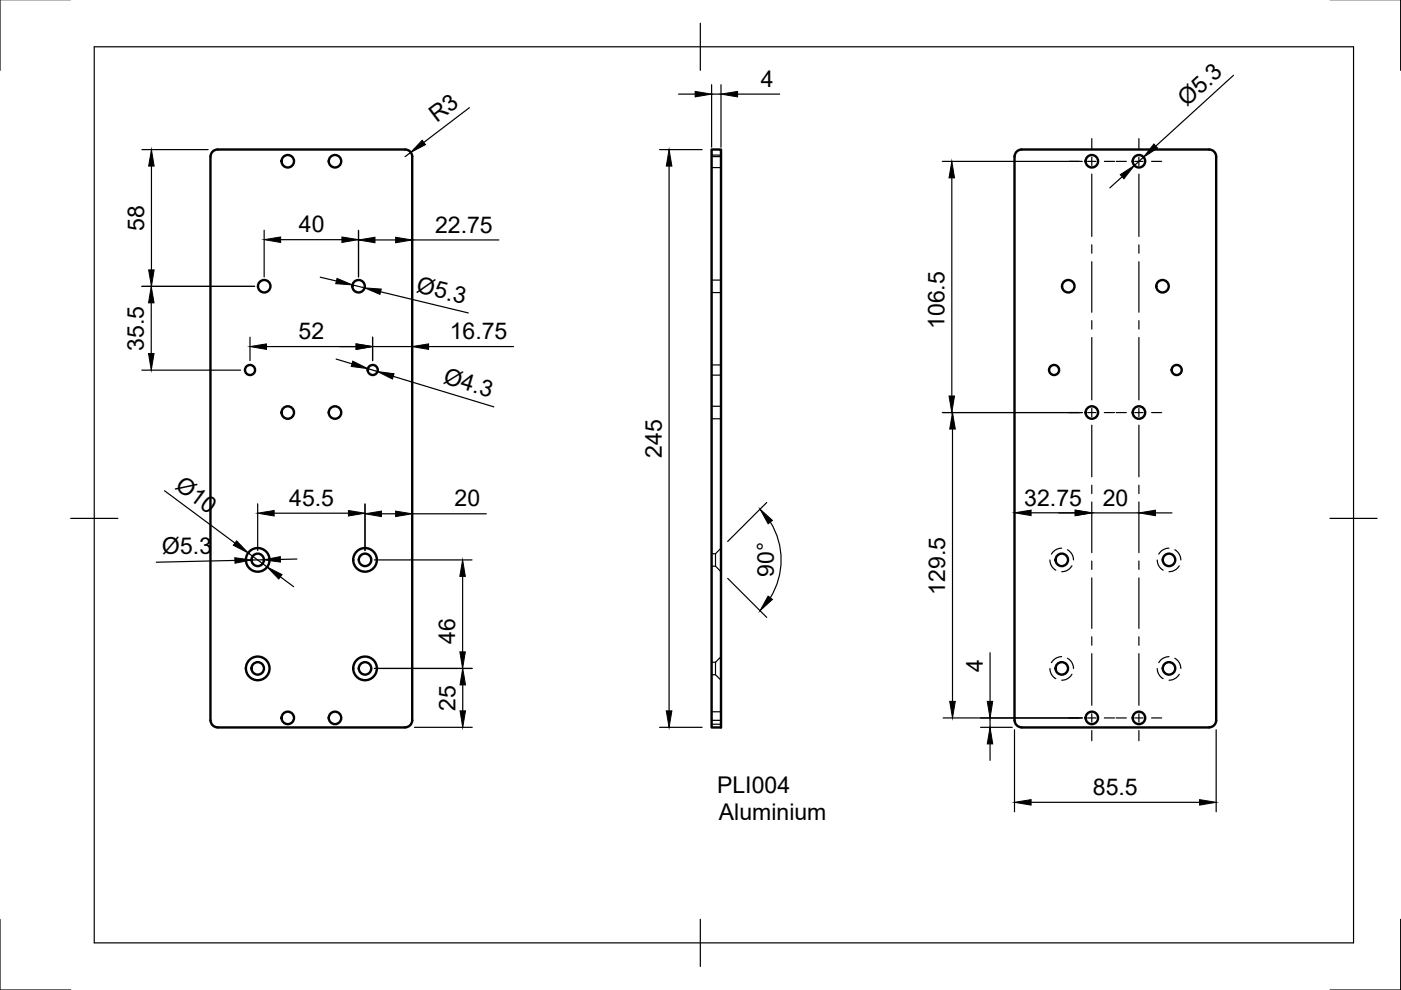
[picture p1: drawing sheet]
<svg xmlns="http://www.w3.org/2000/svg" width="297mm" height="210mm" viewBox="0 0 297 210" stroke-linecap="round" stroke-linejoin="round" font-family="sans-serif">
<!-- layer: Visible -->
<g fill="none" stroke="#000" stroke-width=".51">
<path d="M150.9 31.7h2v122.5h-2zM216.6 31.7h39.7M216.6 31.7a1.49 1.49 0 0 0-1.5 1.5v119.5a1.54 1.54 0 0 0 1.5 1.5M256.4 31.7a1.49 1.49 0 0 1 1.5 1.5v119.5a1.49 1.49 0 0 1-1.5 1.5M46.1 154.2h39.8M46.1 154.2a1.49 1.49 0 0 1-1.5-1.5v-119.5a1.54 1.54 0 0 1 1.5-1.5h39.8a1.49 1.49 0 0 1 1.5 1.5v119.5a1.49 1.49 0 0 1-1.5 1.5M216.6 154.2h39.7"/>
<circle cx="61" cy="34.2" r="1.32"/>
<circle cx="71" cy="34.2" r="1.32"/>
<circle cx="231.5" cy="34.2" r="1.32"/>
<circle cx="241.5" cy="34.2" r="1.32"/>
<circle cx="53" cy="78.4" r="1.07"/>
<circle cx="56" cy="60.7" r="1.32"/>
<circle cx="76" cy="60.7" r="1.32"/>
<circle cx="79" cy="78.4" r="1.07"/>
<circle cx="223.5" cy="78.4" r="1.07"/>
<circle cx="226.5" cy="60.7" r="1.32"/>
<circle cx="246.5" cy="60.7" r="1.32"/>
<circle cx="249.5" cy="78.4" r="1.07"/>
<circle cx="61" cy="87.5" r="1.32"/>
<circle cx="71" cy="87.5" r="1.32"/>
<circle cx="231.5" cy="87.5" r="1.32"/>
<circle cx="241.5" cy="87.5" r="1.32"/>
<circle cx="54.6" cy="118.7" r="1.32"/>
<circle cx="54.6" cy="118.7" r="2.51"/>
<circle cx="77.4" cy="118.7" r="1.32"/>
<circle cx="77.4" cy="118.7" r="2.51"/>
<circle cx="225.1" cy="118.7" r="1.32"/>
<circle cx="247.9" cy="118.7" r="1.32"/>
<circle cx="54.6" cy="141.7" r="1.32"/>
<circle cx="54.6" cy="141.7" r="2.51"/>
<circle cx="61" cy="152.2" r="1.32"/>
<circle cx="71" cy="152.2" r="1.32"/>
<circle cx="77.4" cy="141.7" r="1.32"/>
<circle cx="77.4" cy="141.7" r="2.51"/>
<circle cx="225.1" cy="141.7" r="1.32"/>
<circle cx="231.5" cy="152.2" r="1.32"/>
<circle cx="241.5" cy="152.2" r="1.32"/>
<circle cx="247.9" cy="141.7" r="1.32"/>
</g>
<!-- layer: Hidden -->
<g fill="none" stroke="#000" stroke-width=".25">
<path d="M150.9 32.9h2M150.9 35.5h2M150.9 59.4h2M150.9 79.5h2M150.9 77.4h2M150.9 62h2M150.9 86.1h2M150.9 88.8h2M150.9 117.4h.8M151.7 117.4v2.7M152.9 116.2l-1.2 1.2M222.6 118.7v.2a2.48 2.48 0 0 0 1.3 2"/>
<path d="M225.1 116.2l-.6 .1-.8 .3-.8 .9M226.3 116.6l.9 .8 .4 1.3M227.3 120l-.3 .4a2.42 2.42 0 0 1-1.9 .8M245.4 118.7v.2a2.48 2.48 0 0 0 1.2 2M247.8 116.2l-.5 .1-.8 .3-.8 .9M249.1 116.6l.9 .8 .4 1.3M250 120l-1 .9-1.1 .3M150.9 120.1h.8l1.2 1.1M152.9 139.2l-1.2 1.2M225.1 139.2l-1.4 .5-.8 .8M226.3 139.6l.9 .9 .4 1.2M247.8 139.2l-1.3 .5-.8 .8"/>
<path d="M249.1 139.6l.9 .9 .4 1.2M150.9 143.1h.8l1.2 1.1M150.9 140.4h.8M150.9 150.9h2M150.9 153.6h2M151.7 140.4v2.7M222.6 141.7l.1 .7 .4 .8 .8 .7M227.3 143l-.3 .4a2.42 2.42 0 0 1-1.9 .8M245.4 141.7v.7l.4 .8 .8 .7M250 143l-1 .9-1.1 .3"/>
</g>
<!-- layer: Visible Narrow -->
<path d="M150.9 33.2h2M150.9 152.7h2" fill="none" stroke="#000" stroke-width=".25"/>
<!-- layer: Dimensions -->
<g fill="none" stroke="#000" stroke-width=".25">
<path d="M143.9 20h3.5M150.9 18v13.2M150.9 20h2M152.9 18v13.2M156.4 20h8.9M261.5 16l-16.5 15M30.1 31.7h14M32.1 35.2v22M87.1 32.3l-1.2 .9M99.5 22.8l-9.6 7.4M139.8 31.7h9.1M141.9 35.2v115.5"/>
<path d="M199.8 34.2h29.7M201.8 37.7v46.3M237.9 37.5l-2.6 2.3M242.4 33.3l-1.9 1.8M56 48.8v9.9M59.5 50.8h13M67.9 58.8l3.4 .8M76 48.8v9.9M79.5 50.9h4.4M87.4 48.9v5.9M87.4 50.9h18.4M30.1 60.7h23.9"/>
<path d="M30.1 78.5h20.9M32.1 64.2v10.8M53 71.5v5M56.5 73.5h19M71.3 76.1l3.3 1M74.7 60.4l2.6 .6M78 78.2l2 .6M79 71.5v5M79 73.5h8.4M80.7 61.9l18.6 4.5M83.4 79.8l21.3 6.5M90.9 73.5h18"/>
<path d="M199.8 87.5h29.7M202 91v57.7M34.9 104l14.9 11.1M49.8 118.8l-16.7 .4M52.6 117.2l4 3M54.6 106.8v9.9M55.9 118.7h-2.6M58.1 108.8h15.8M62.9 118.5l-3.4 .1M77.4 106.8v9.9M79.4 118.7h20.7M80.9 108.9h3"/>
<path d="M87.4 106.9v.9M87.4 108.9h15.7M162.6 106.5l-8.3 8.3M163.3 110.7a15.2 15.2 0 0 1 0 16M218.6 108.7h9.4M224.5 108.7h3.5M231.5 108.7h10M245 108.7h3.5M59.4 122.3l2.9 2.1M98.1 122.2v16M154.3 122.6l8.3 8.3M209.9 138.4v10.3"/>
<path d="M79.4 141.7h20.7M87.9 154.2h12.2M98.1 145.2v5.5M139.8 154.2h9.1M200 152.2h29.5M207.9 154.2h6.7M209.9 152.2v2M209.9 157.7v3.5M215.1 154.7v17.4M257.9 154.7v17.4M218.6 170.1h35.7"/>
</g>
<g fill="#000" stroke="#000" stroke-width=".21">
<path d="M147.4 19.4l3.5 .6-3.5 .5zM152.9 20l3.5-.6v1.1zM32.1 31.7l.6 3.5h-1.2zM89.5 29.7l.7 1-3.1 1.6zM141.9 31.7l.6 3.5h-1.2zM201.8 34.2l.6 3.5h-1.2zM237.5 37l3-1.9-2.2 2.8zM244.6 30.5l.8 .9-3 1.9zM31.5 57.2h1.2l-.6 3.5zM56 50.8l3.5-.6v1.2zM71.5 59l3.2 1.4-3.5-.3zM72.5 50.2l3.5 .6-3.5 .6z"/>
<path d="M76 50.9l3.5-.6v1.2zM83.9 50.3l3.5 .6-3.5 .6zM31.5 75h1.2l-.6 3.5zM32.1 60.7l.6 3.5h-1.2zM53 73.5l3.5-.6v1.2zM74.8 76.6l3.2 1.6-3.5-.5zM75.5 72.9l3.5 .6-3.5 .6zM77.3 61l3.5 .3-.2 1.1zM80 78.8l3.5 .4-.3 1.2zM87.4 73.5l3.5-.6v1.2zM201.2 84h1.2l-.6 3.5zM202 87.5l.5 3.5h-1.1z"/>
<path d="M49.8 118.3l3.5 .4-3.5 .7zM50.2 114.7l2.4 2.5-3.1-1.6zM54.6 108.8l3.5-.6v1.2zM55.9 118.7l3.5-.7 .1 1.2zM73.9 108.2l3.5 .6-3.5 .6zM77.4 108.9l3.5-.5v1.1zM83.9 108.4l3.5 .5-3.5 .6zM161.1 107.9l2.7 2.4-.9 .8zM215.1 108.7l3.5-.5v1.1zM228 108.2l3.5 .5-3.5 .6zM241.5 108.7l3.5-.5v1.1zM56.6 120.2l3.2 1.6-.7 1z"/>
<path d="M98.1 118.7l.6 3.5h-1.2zM97.5 138.2h1.2l-.6 3.5zM162.9 126.4l.9 .7-2.7 2.4zM98.1 141.7l.6 3.5h-1.2zM97.5 150.7h1.2l-.6 3.5zM141.3 150.7h1.2l-.6 3.5zM201.4 148.7h1.1l-.5 3.5zM209.9 154.2l.6 3.5h-1.2zM209.3 148.7h1.2l-.6 3.5zM215.1 170.1l3.5-.6v1.2zM254.3 169.5l3.6 .6-3.6 .6z"/>
</g>
<!-- layer: Border -->
<path d="M0 -.1v15M297 -.1v15M20 9.9h267v190h-267zM148.5 4.9v10M15 109.9h10M282 109.9h10M0 194.9v15h15M148.5 194.9v10M297 194.9v15h-15" fill="none" stroke="#000" stroke-width=".25"/>
<!-- layer: Center Lines -->
<g fill="none" stroke="#000" stroke-width=".25">
<path d="M226.7 34.2h2.1M230.6 34.2h1.8M231.5 29.4v2.1M231.5 33.3v1.8M231.5 36.9v13.2M234.1 34.2h2.2M236.6 34.2h2.2M240.6 34.2h1.8M241.5 29.4v2.1M241.5 33.3v1.8M241.5 36.9v13.2M244.2 34.2h2.1"/>
<path d="M231.5 51.9v1.8M231.5 55.5v10.7M241.5 51.9v1.8M241.5 55.5v10.7M231.5 68v1.8M231.5 71.6v13.2M241.5 68v1.8M241.5 71.6v13.2M226.7 87.5h2.1M230.6 87.5h1.8M231.5 86.6v1.8M231.5 90.1v11"/>
<path d="M234.1 87.5h2.2M236.6 87.5h2.2M240.6 87.5h1.8M241.5 86.6v1.8M241.5 90.1v11M244.2 87.5h2.1M231.5 102.9v1.8M231.5 106.4v10.8M231.5 118.9v1.8M241.5 102.9v1.8M241.5 106.4v10.8M241.5 118.9v1.8"/>
<path d="M231.5 122.5v10.7M231.5 135v1.8M231.5 138.6v10.9M241.5 122.5v10.7M241.5 135v1.8M241.5 138.6v10.9M226.7 152.2h2.1M230.6 152.2h1.8M231.5 151.3v1.8M231.5 154.9v2.1M234.1 152.2h2.2M236.6 152.2h2.2"/>
<path d="M240.6 152.2h1.8M241.5 151.3v1.8M241.5 154.9v2.1M244.2 152.2h2.1"/>
</g>
<g font-size="4.9">
<text x="161.3" y="18.5">4</text>
<text x="251.6" y="22.7" transform="rotate(-42 251.6 22.7)">Ø5.3</text>
<text x="92.6" y="26.2" transform="rotate(-37 92.6 26.2)">R3</text>
<text x="30.5" y="48.9" transform="rotate(-90 30.5 48.9)">58</text>
<text x="63.4" y="49.3">40</text>
<text x="92.2" y="49.3">22.75</text>
<text x="88.1" y="62" transform="rotate(14 88.1 62)">Ø5.3</text>
<text x="63.3" y="71.9">52</text>
<text x="95.4" y="71.9">16.75</text>
<text x="200.2" y="69.8" transform="rotate(-90 200.2 69.8)">106.5</text>
<text x="30.5" y="74.4" transform="rotate(-90 30.5 74.4)">35.5</text>
<text x="93.8" y="81.3" transform="rotate(17 93.8 81.3)">Ø4.3</text>
<text x="140.3" y="97" transform="rotate(-90 140.3 97)">245</text>
<text x="36.9" y="103.5" transform="rotate(37 36.9 103.5)">Ø10</text>
<text x="61.3" y="107.3">45.5</text>
<text x="96.4" y="107.4">20</text>
<text x="217.2" y="107.2">32.75</text>
<text x="233.8" y="107.2">20</text>
<text x="34.4" y="117.5" transform="rotate(-1 34.4 117.5)">Ø5.3</text>
<text x="164" y="122.4" transform="rotate(-90 164 122.4)">90°</text>
<text x="200.4" y="126.1" transform="rotate(-90 200.4 126.1)">129.5</text>
<text x="96.5" y="136.6" transform="rotate(-90 96.5 136.6)">46</text>
<text x="208.4" y="142.4" transform="rotate(-90 208.4 142.4)">4</text>
<text x="96.6" y="150.7" transform="rotate(-90 96.6 150.7)">25</text>
<text x="152" y="168.1">PLI004</text>
<text x="152.4" y="173.9">Aluminium</text>
<text x="231.7" y="168.6">85.5</text>
</g>
</svg>
